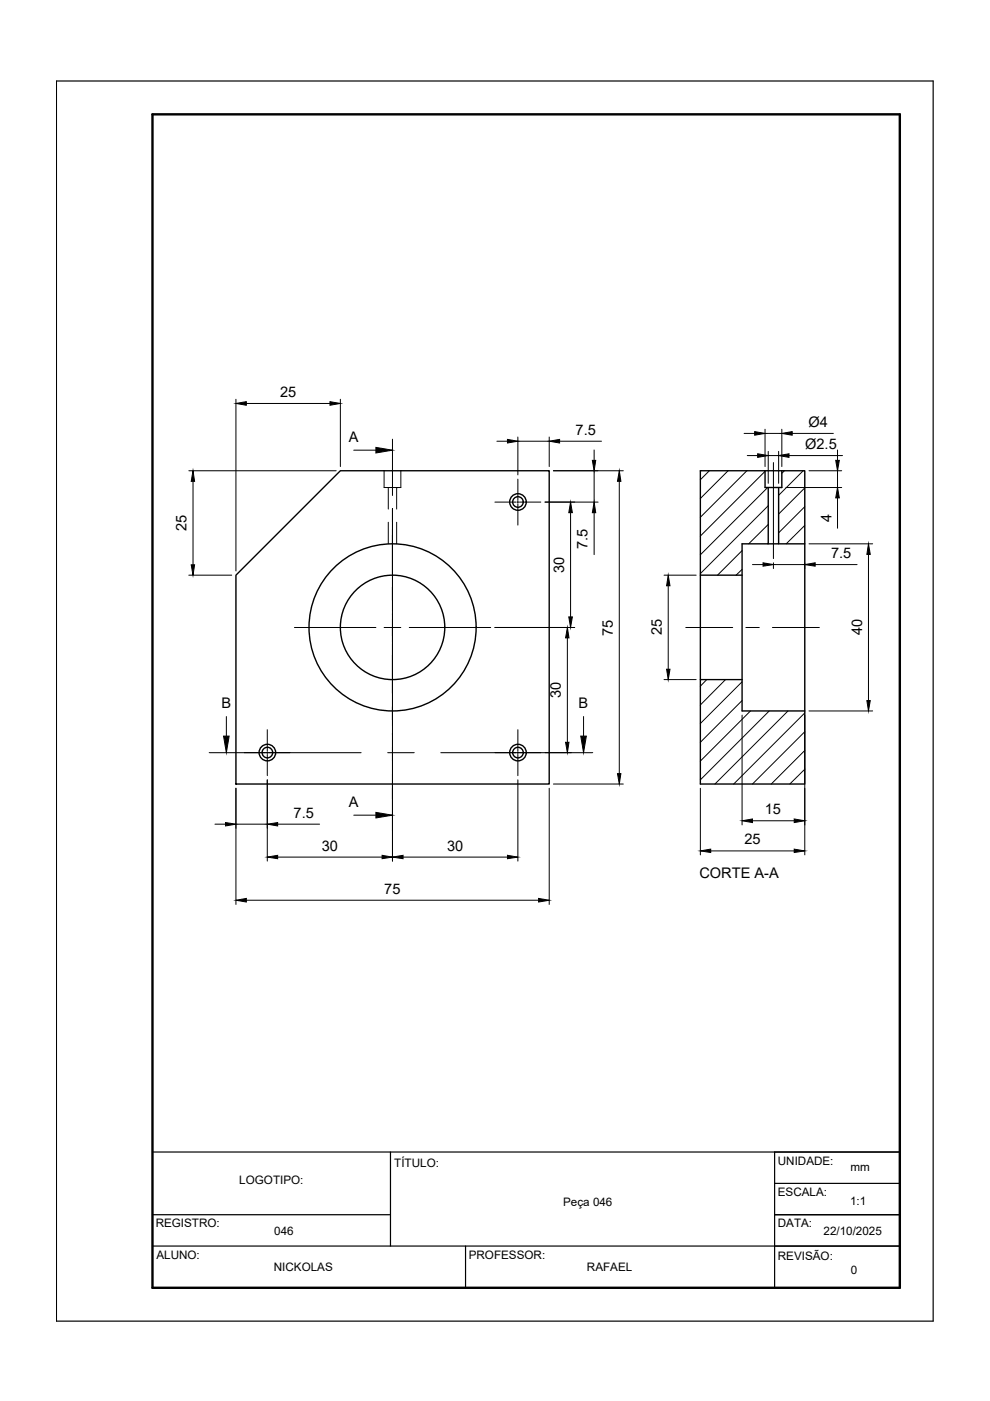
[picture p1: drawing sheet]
<svg xmlns="http://www.w3.org/2000/svg" width="210mm" height="297mm" viewBox="0 0 210 297" stroke-linecap="round" stroke-linejoin="round" font-family="sans-serif">
<!-- layer: CONTORNO 1 -->
<g fill="none" stroke="#000" stroke-width=".3">
<path d="M148.5 99.8h22.1v66.4h-22.1zM162.2 99.8v3.6h3.6v-3.6M162.9 103.4v11.9M165.1 103.4v11.9M170.6 115.3h-13.3v35.4h13.3M50 121.9l22.2-22.1h44.2v66.4h-66.4zM148.5 121.9h8.8M148.5 144.1h8.8"/>
<circle cx="109.8" cy="106.4" r="1.76"/>
<circle cx="109.8" cy="106.4" r="1.12"/>
<circle cx="83.2" cy="133" r="17.7"/>
<circle cx="83.2" cy="133" r="11.1"/>
<circle cx="56.7" cy="159.6" r="1.76"/>
<circle cx="56.7" cy="159.6" r="1.12"/>
<circle cx="109.8" cy="159.6" r="1.76"/>
<circle cx="109.8" cy="159.6" r="1.12"/>
</g>
<!-- layer: Centro -->
<g fill="none" stroke="#000" stroke-width=".21">
<path d="M83.2 93.1v12M164 98.1v20.3M83.2 107.8v68.3M104.9 106.5h4.5M109.6 106.5h.4M109.8 101.6v4.5M109.8 106.3v.3M109.8 106.8v4.5M110.1 106.5h4.6M62.4 133h17.3M81.4 133h3.6M86.8 133h17.2"/>
<path d="M145.4 133h9.9M158.1 133h2.9M163.8 133h9.9M44.4 159.6h32.2M56.7 154.7v4.5M56.7 159.4v.4M56.7 160v4.5M82.2 159.6h5.6M93.5 159.6h32.2M109.8 154.7v4.5M109.8 159.4v.4M109.8 160v4.5"/>
</g>
<!-- layer: TRACEJADA -->
<path d="M81.4 99.8v3.6h3.6v-3.6M82.3 103.4v4.5M82.3 110.7v4.6M84.1 103.4v4.5M84.1 110.7v4.6" fill="none" stroke="#000" stroke-width=".21"/>
<!-- layer: HACHURA -->
<g fill="none" stroke="#000" stroke-width=".21">
<path d="M150.4 99.8l-1.9 1.9M154.4 99.8l-5.9 5.9M158.4 99.8l-9.9 9.9M162.2 99.9l-13.7 13.8M166.3 99.8l-.5 .6M170.3 99.8l-5.2 5.2M157.3 116.7l-5.2 5.2M162.8 103.4l-14.3 14.2M162.9 107.2l-14.4 14.4M162.9 111.2l-4.2 4.1M162.9 115.2l-.2 .1M170.6 103.4l-5.5 5.6"/>
<path d="M170.6 107.4l-5.5 5.6M170.6 111.4l-3.9 3.9M157.3 120.7l-1.2 1.2M149.8 144.1l-1.3 1.4M153.8 144.1l-5.3 5.4M157.3 144.6l-8.8 8.8M157.3 148.5l-8.8 8.9M159.1 150.7l-10.6 10.7M163.1 150.7l-14.6 14.6M167.1 150.7l-15.5 15.5M170.6 151.2l-15 15M170.6 155.1l-11.1 11.1"/>
<path d="M170.6 159.1l-7.1 7.1M170.6 163.1l-3.1 3.1"/>
</g>
<!-- layer: COTA -->
<g fill="#000" stroke="#000" stroke-width=".21">
<path d="M50 85.5l2.2-.3v.7zM70 85.2l2.2 .3-2.2 .4zM79.7 94.9l3.5 .5-3.5 .6zM107.6 93.2l2.2 .3-2.2 .4zM116.4 93.5l2.2-.3v.7zM125.6 97.6h.7l-.3 2.2zM160 91.5l2.2 .4-2.2 .4zM160.6 96.2l2.3 .4-2.3 .4zM165.1 96.6l2.2-.4v.8zM165.8 91.9l2.2-.4v.8zM177.2 97.6h.8l-.4 2.2zM40.5 119.7h.8l-.4 2.2z"/>
<path d="M40.9 99.8l.4 2.3h-.8zM121 106.5l.4 2.2h-.8zM126 106.5l.3 2.2h-.7zM131.3 99.8l.3 2.3h-.7zM161.8 119.3l2.2 .4-2.2 .3zM170.6 119.7l2.2-.4v.7zM177.6 103.4l.4 2.2h-.8zM184.1 115.3l.4 2.2h-.7zM120.3 133l.3 2.2h-.7zM120.6 130.8h.8l-.4 2.2zM141.7 121.9l.4 2.3h-.8zM47.4 156.1h1.2l-.6 3.5z"/>
<path d="M119.9 157.4h.7l-.3 2.2zM123.1 156.1h1.2l-.6 3.5zM141.3 141.9h.8l-.4 2.2zM183.8 148.5h.7l-.4 2.2zM47.8 174.4l2.2 .3-2.2 .4zM56.7 174.7l2.2-.3v.7zM79.7 172.2l3.5 .6-3.5 .6zM130.9 164h.7l-.3 2.2zM157.3 174l2.2-.4v.8zM168.4 173.6l2.2 .4-2.2 .4zM50 190.9l2.2-.4v.7zM56.7 181.7l2.2-.4v.8z"/>
<path d="M81 181.3l2.2 .4-2.2 .4zM83.2 181.7l2.3-.4v.8zM107.6 181.3l2.2 .4-2.2 .4zM114.2 190.5l2.2 .4-2.2 .3zM148.5 180.4l2.2-.4v.7zM168.4 180l2.2 .4-2.2 .3z"/>
</g>
<g fill="none" stroke="#000" stroke-width=".21">
<path d="M40 99.8h31.3M50 84.7v36.4M52.2 85.5h17.8M72.2 84.7v14.2M75 95.4h4.7M105.4 93.5h2.2M109.8 92.7v8M109.8 93.5h6.6M116.4 92.7v6.2M117.3 99.8h14.9M118.6 93.5h8.9M126 95.4v2.2"/>
<path d="M126 99.8v6.7M157.8 91.9h2.2M158.4 96.6h2.2M162.2 91v7.9M162.2 91.9h3.6M162.9 95.7v6.8M162.9 96.6h2.2M165.1 95.7v6.8M165.8 91v7.9M167.3 96.6h11.3M168 91.9h8.7M171.5 99.8h7"/>
<path d="M177.6 95.4v2.2M177.6 99.8v3.6M40.9 102.1v17.6M115.6 106.5h11.2M121 108.7v22.1M126 108.7v8.9M131.3 102.1v61.9M159.5 119.7h2.3M164 119.3v1.3M164 119.7h6.6M166.7 103.4h11.8M170.6 119.3v1.3"/>
<path d="M171.5 115.3h13.5M172.8 119.7h8.9M177.6 105.6v6.4M184.1 117.5v31M40 121.9h9.1M104.9 133h17M120.3 135.2v22.2M140.8 121.9h6.8M141.7 124.2v17.7M48 151.9v4.2M115.6 159.6h5.6M123.7 151.9v4.2"/>
<path d="M140.8 144.1h6.8M157.3 151.6v23.3M170.6 151.6v29.7M171.5 150.7h13.5M45.6 174.7h2.2M50 167.1v24.7M50 174.7h6.7M56.7 165.3v17.3M58.9 174.7h8.9M75 172.8h4.7M83.2 167.1v15.5M109.8 165.3v17.3"/>
<path d="M116.4 167.1v24.7M117.3 166.2h14.9M148.5 167.1v14.2M159.5 174h8.9M52.2 190.9h62M58.9 181.7h22.1M85.5 181.7h22.1M150.7 180.4h17.7"/>
</g>
<!-- layer: CONTORNO 2 -->
<path d="M12 17.2h185.9v262.9h-185.9zM32.3 257.5h50.5M32.3 244.2h158.5M82.8 244.2v20M164.2 257.5h26.6M164.2 250.9h26.6M164.2 244.2v28.8M32.3 264.2h158.5M98.7 264.2v8.8" fill="none" stroke="#000" stroke-width=".25"/>
<!-- layer: CONTORNO 3 -->
<path d="M32.3 24.2h158.5v248.8h-158.5z" fill="none" stroke="#000" stroke-width=".51"/>
<g font-size="3.1">
<text x="59.4" y="84.2">25</text>
<text x="73.9" y="93.7">A</text>
<text x="122" y="92.2">7.5</text>
<text x="170.7" y="95.2">Ø2.5</text>
<text x="171.4" y="90.5">Ø4</text>
<text x="39.5" y="112.6" transform="rotate(-90 39.5 112.6)">25</text>
<text x="176.3" y="110.7" transform="rotate(-90 176.3 110.7)">4</text>
<text x="124.6" y="116.4" transform="rotate(-90 124.6 116.4)">7.5</text>
<text x="176.2" y="118.3">7.5</text>
<text x="119.6" y="121.4" transform="rotate(-90 119.6 121.4)">30</text>
<text x="129.9" y="134.8" transform="rotate(-90 129.9 134.8)">75</text>
<text x="140.3" y="134.7" transform="rotate(-90 140.3 134.7)">25</text>
<text x="182.8" y="134.7" transform="rotate(-90 182.8 134.7)">40</text>
<text x="118.9" y="148" transform="rotate(-90 118.9 148)">30</text>
<text x="46.9" y="150.1">B</text>
<text x="122.7" y="150.1">B</text>
<text x="62.3" y="173.4">7.5</text>
<text x="73.9" y="171.1">A</text>
<text x="162.2" y="172.7">15</text>
<text x="157.8" y="179">25</text>
<text x="68.2" y="180.3">30</text>
<text x="94.8" y="180.3">30</text>
<text x="81.5" y="189.5">75</text>
<text x="148.3" y="186.1">CORTE A-A</text>
</g>
<g font-size="2.5">
<text x="50.7" y="251">LOGOTIPO:</text>
<text x="83.6" y="247.4">TÍTULO:</text>
<text x="164.9" y="246.9">UNIDADE:</text>
<text x="180.3" y="248.3">mm</text>
<text x="119.4" y="255.7">Peça 046</text>
<text x="164.9" y="253.6">ESCALA:</text>
<text x="180.2" y="255.5">1:1</text>
<text x="33" y="260.3">REGISTRO:</text>
<text x="58.2" y="261.9">046</text>
<text x="164.9" y="260.2">DATA:</text>
<text x="174.6" y="261.9">22/10/2025</text>
<text x="33.2" y="266.9">ALUNO:</text>
<text x="58.1" y="269.5">NICKOLAS</text>
<text x="99.4" y="266.9">PROFESSOR:</text>
<text x="124.4" y="269.5">RAFAEL</text>
<text x="164.9" y="267.2">REVISÃO:</text>
<text x="180.4" y="270">0</text>
</g>
</svg>
